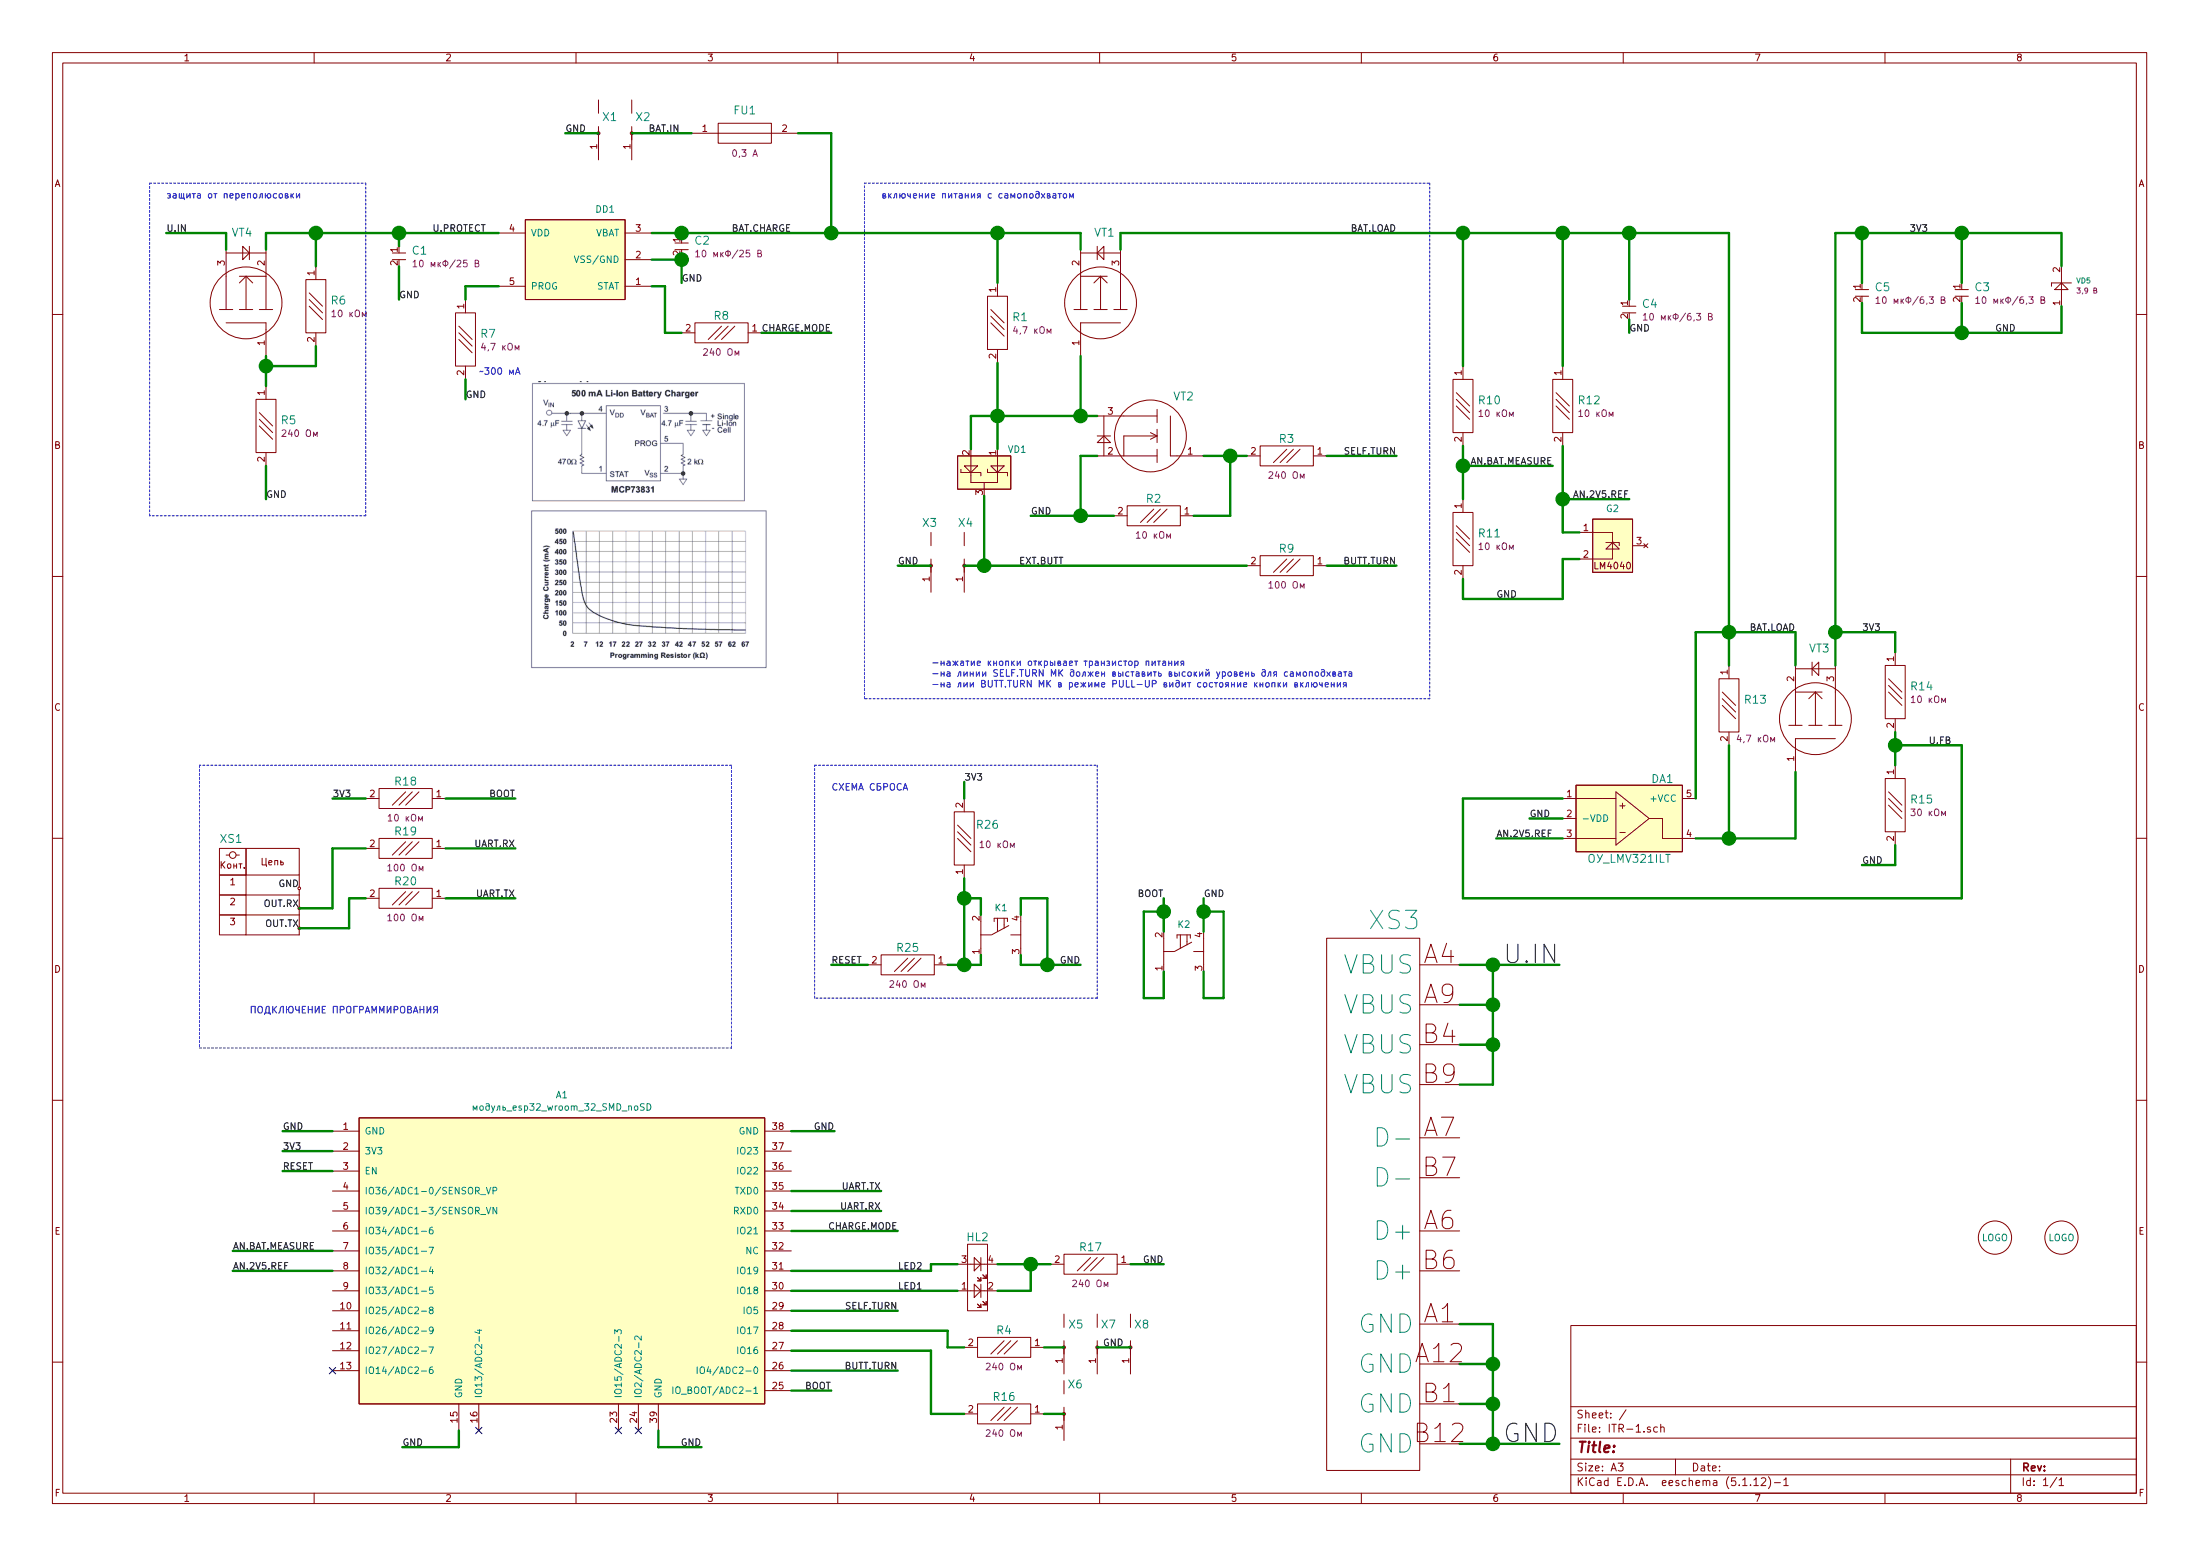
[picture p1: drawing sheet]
EESchema Schematic File Version 4
EELAYER 30 0
EELAYER END
$Descr A3 16535 11693
encoding utf-8
Sheet 1 1
Title ""
Date ""
Rev ""
Comp ""
Comment1 ""
Comment2 ""
Comment3 ""
Comment4 ""
$EndDescr
$Comp
L modules:модуль_esp32_wroom_32_SMD_noSD A1
U 1 1
P 2700 8500
F 0 "A1" H 4225 8774 50  0000 C CNN
F 1 "модуль_esp32_wroom_32_SMD_noSD" H 4225 8681 50  0000 C CNN
F 2 "N_A:ESP32_WROOM32_pnp_noSD" H 2700 8500 50  0001 C CNN
F 3 "" H 2700 8500 50  0001 C CNN
	1    2700 8500
	1    0    0    -1  
$EndComp
$Comp
L elements_2020:Микросхема_заряда_MCP73831T-2ACI_OT DD1
U 1 1
P 4700 2150
F 0 "DD1" H 4850 1575 50  0000 C CNN
F 1 "Микросхема_заряда_MCP73831T-2ACI_OT" H 5075 2331 50  0001 C CNN
F 2 "N_G:SOT-23-5_pnp" H 5100 1400 50  0001 C CNN
F 3 "https://static.chipdip.ru/lib/149/DOC001149283.pdf" H 4700 2150 50  0001 C CNN
	1    4700 2150
	-1   0    0    1   
$EndComp
$Comp
L elements:Транзистор_полевой_P-канал(IRLML2246TRPBF) VT1
U 1 1
P 8125 2425
F 0 "VT1" V 8800 2525 60  0000 L CNN
F 1 "Транзистор_полевой_P-канал(IRLML2246TRPBF)" V 8225 2879 60  0001 L CNN
F 2 "N_VD_HL:Транзистор_IRLML6344TR_SOT-23" H 8325 3075 60  0001 C CNN
F 3 "" H 8125 2425 60  0001 C CNN
	1    8125 2425
	0    1    -1   0   
$EndComp
$Comp
L elements:Резистор_0,065Вт R1
U 1 1
P 7500 2425
F 0 "R1" V 7454 2534 60  0000 L CNN
F 1 "Резистор_0,065Вт" H 7500 2275 60  0001 C CNN
F 2 "N_RLC:Резистор_SMD_0603_0,065_Вт" H 7500 2425 60  0001 C CNN
F 3 "" H 7500 2425 60  0001 C CNN
F 4 "R101" H 7500 2425 50  0001 C CNN "УГО"
F 5 "4,7 кОм" V 7555 2534 50  0000 L CNN "INFO"
	1    7500 2425
	0    1    1    0   
$EndComp
$Comp
L elements:Транзистор_полевой_N-IRLML6344TR VT2
U 1 1
P 8800 3425
F 0 "VT2" H 8700 3875 60  0000 C CNN
F 1 "Транзистор_полевой_N-IRLML6344TR" H 8450 3250 60  0001 C CNN
F 2 "N_VD_HL:Транзистор_IRLML6344TR_SOT-23" H 8800 3425 60  0001 C CNN
F 3 "" H 8800 3425 60  0001 C CNN
	1    8800 3425
	-1   0    0    -1  
$EndComp
$Comp
L elements:Резистор_0,065Вт R2
U 1 1
P 8675 3875
F 0 "R2" H 8675 3750 60  0000 C CNN
F 1 "Резистор_0,065Вт" H 8675 3725 60  0001 C CNN
F 2 "N_RLC:Резистор_SMD_0603_0,065_Вт" H 8675 3875 60  0001 C CNN
F 3 "" H 8675 3875 60  0001 C CNN
F 4 "R101" H 8675 3875 50  0001 C CNN "УГО"
F 5 "10 кОм" H 8675 4025 50  0000 C CNN "INFO"
	1    8675 3875
	-1   0    0    1   
$EndComp
Wire Wire Line
	8125 3425 8125 3875
Wire Wire Line
	8975 3875 9250 3875
Wire Wire Line
	9250 3875 9250 3425
Wire Wire Line
	9250 3425 9050 3425
Wire Wire Line
	8125 1875 8125 1750
Wire Wire Line
	7500 1750 7500 2125
Wire Wire Line
	8125 3125 8250 3125
Wire Wire Line
	8250 3425 8125 3425
Wire Wire Line
	8125 3875 8375 3875
$Comp
L elements:Резистор_0,065Вт R3
U 1 1
P 9675 3425
F 0 "R3" H 9675 3300 60  0000 C CNN
F 1 "Резистор_0,065Вт" H 9675 3275 60  0001 C CNN
F 2 "N_RLC:Резистор_SMD_0603_0,065_Вт" H 9675 3425 60  0001 C CNN
F 3 "" H 9675 3425 60  0001 C CNN
F 4 "R101" H 9675 3425 50  0001 C CNN "УГО"
F 5 "240 Ом" H 9675 3575 50  0000 C CNN "INFO"
	1    9675 3425
	-1   0    0    1   
$EndComp
Wire Wire Line
	9375 3425 9250 3425
Connection ~ 9250 3425
Text Label 10500 1750 2    50   ~ 0
BAT.LOAD
Wire Wire Line
	8425 1750 8425 1875
Text Label 3250 1750 0    50   ~ 0
U.PROTECT
$Comp
L elements:Конденсатор_керамический C2
U 1 1
P 5125 1825
F 0 "C2" V 5104 1919 60  0000 L CNN
F 1 "Конденсатор_керамический" H 5225 1725 60  0001 C CNN
F 2 "N_RLC:Конденсатор_SMD_IEC_0805" H 5125 1825 60  0001 C CNN
F 3 "" H 5125 1825 60  0001 C CNN
F 4 "10 мкФ/25 В" V 5205 1919 50  0000 L CNN "INFO"
F 5 "С111" H 5125 1825 50  0001 C CNN "УГО"
	1    5125 1825
	0    1    1    0   
$EndComp
Wire Wire Line
	4900 1750 5125 1750
Wire Wire Line
	5125 1750 5125 1775
Wire Wire Line
	5125 1925 5125 1950
Wire Wire Line
	5125 1950 4900 1950
Wire Wire Line
	5125 1950 5125 2125
Connection ~ 5125 1950
Text Label 5125 2125 0    50   ~ 0
GND
$Comp
L elements:Конденсатор_керамический C1
U 1 1
P 3000 1900
F 0 "C1" V 2979 1994 60  0000 L CNN
F 1 "Конденсатор_керамический" H 3100 1800 60  0001 C CNN
F 2 "N_RLC:Конденсатор_SMD_IEC_0805" H 3000 1900 60  0001 C CNN
F 3 "" H 3000 1900 60  0001 C CNN
F 4 "10 мкФ/25 В" V 3080 1994 50  0000 L CNN "INFO"
F 5 "С111" H 3000 1900 50  0001 C CNN "УГО"
	1    3000 1900
	0    1    1    0   
$EndComp
Wire Wire Line
	3000 1750 3000 1850
Wire Wire Line
	3000 2000 3000 2250
Text Label 3000 2250 0    50   ~ 0
GND
$Comp
L elements:Резистор_0,065Вт R7
U 1 1
P 3500 2550
F 0 "R7" V 3454 2659 60  0000 L CNN
F 1 "Резистор_0,065Вт" H 3500 2400 60  0001 C CNN
F 2 "N_RLC:Резистор_SMD_0603_0,065_Вт" H 3500 2550 60  0001 C CNN
F 3 "" H 3500 2550 60  0001 C CNN
F 4 "R101" H 3500 2550 50  0001 C CNN "УГО"
F 5 "4,7 кОм" V 3555 2659 50  0000 L CNN "INFO"
	1    3500 2550
	0    1    1    0   
$EndComp
Wire Wire Line
	3000 1750 3750 1750
Wire Wire Line
	3750 2150 3500 2150
Wire Wire Line
	3500 2150 3500 2250
Text Label 3500 3000 0    50   ~ 0
GND
Wire Wire Line
	3500 2850 3500 3000
Wire Wire Line
	4900 2150 5000 2150
Text Label 6250 2500 2    50   ~ 0
CHARGE.MODE
$Comp
L elements:Резистор_0,065Вт R8
U 1 1
P 5425 2500
F 0 "R8" H 5425 2375 60  0000 C CNN
F 1 "Резистор_0,065Вт" H 5425 2350 60  0001 C CNN
F 2 "N_RLC:Резистор_SMD_0603_0,065_Вт" H 5425 2500 60  0001 C CNN
F 3 "" H 5425 2500 60  0001 C CNN
F 4 "R101" H 5425 2500 50  0001 C CNN "УГО"
F 5 "240 Ом" H 5425 2650 50  0000 C CNN "INFO"
	1    5425 2500
	-1   0    0    1   
$EndComp
Wire Wire Line
	6250 2500 5725 2500
Wire Wire Line
	5000 2150 5000 2500
Wire Wire Line
	5000 2500 5125 2500
Text Label 10500 3425 2    50   ~ 0
SELF.TURN
Wire Wire Line
	10500 3425 9975 3425
$Comp
L elements_2020:ИОП_LM4040BIM3-2.5_NOPB G2
U 1 1
P 11875 4000
F 0 "G2" H 12125 4180 50  0000 C CNN
F 1 "ИОП_LM4040BIM3-2.5_NOPB" H 12325 3575 50  0001 C CNN
F 2 "N_VD_HL:Транзистор_IRLML6344TR_SOT-23" H 12025 4500 50  0001 C CNN
F 3 "" H 11925 4000 50  0001 C CNN
F 4 "-" H 11900 4300 50  0001 C CNN "TY"
F 5 "-" H 11900 4225 50  0001 C CNN "INFO"
F 6 "https://www.chipdip.ru/product/lm4040bim3-2.5-nopb" H 12250 4400 50  0001 C CNN "LINK"
	1    11875 4000
	1    0    0    -1  
$EndComp
$Comp
L elements:Транзистор_полевой_P-канал(IRLML2246TRPBF) VT4
U 1 1
P 2000 2425
F 0 "VT4" V 2675 2525 60  0000 L CNN
F 1 "Транзистор_полевой_P-канал(IRLML2246TRPBF)" V 2100 2879 60  0001 L CNN
F 2 "N_VD_HL:Транзистор_IRLML6344TR_SOT-23" H 2200 3075 60  0001 C CNN
F 3 "" H 2000 2425 60  0001 C CNN
	1    2000 2425
	0    -1   -1   0   
$EndComp
Wire Wire Line
	2000 1750 2000 1875
Wire Wire Line
	1700 1875 1700 1750
Wire Wire Line
	1700 1750 1250 1750
Text Label 1250 1750 0    50   ~ 0
U.IN
$Comp
L elements:Резистор_0,065Вт R6
U 1 1
P 2375 2300
F 0 "R6" V 2329 2409 60  0000 L CNN
F 1 "Резистор_0,065Вт" H 2375 2150 60  0001 C CNN
F 2 "N_RLC:Резистор_SMD_0603_0,065_Вт" H 2375 2300 60  0001 C CNN
F 3 "" H 2375 2300 60  0001 C CNN
F 4 "R101" H 2375 2300 50  0001 C CNN "УГО"
F 5 "10 кОм" V 2430 2409 50  0000 L CNN "INFO"
	1    2375 2300
	0    1    1    0   
$EndComp
Wire Wire Line
	2000 2675 2000 2750
Text Label 2000 3750 0    50   ~ 0
GND
Wire Wire Line
	2000 3500 2000 3750
Wire Wire Line
	2000 1750 2375 1750
Connection ~ 3000 1750
Wire Wire Line
	2375 1750 2375 2000
Connection ~ 2375 1750
Wire Wire Line
	2375 1750 3000 1750
Wire Wire Line
	2375 2750 2000 2750
Connection ~ 2000 2750
Wire Wire Line
	2000 2750 2000 2900
Wire Wire Line
	2375 2600 2375 2750
$Comp
L elements:Резистор_0,065Вт R5
U 1 1
P 2000 3200
F 0 "R5" V 1954 3309 60  0000 L CNN
F 1 "Резистор_0,065Вт" H 2000 3050 60  0001 C CNN
F 2 "N_RLC:Резистор_SMD_0603_0,065_Вт" H 2000 3200 60  0001 C CNN
F 3 "" H 2000 3200 60  0001 C CNN
F 4 "R101" H 2000 3200 50  0001 C CNN "УГО"
F 5 "240 Ом" V 2055 3309 50  0000 L CNN "INFO"
	1    2000 3200
	0    1    1    0   
$EndComp
Text Notes 3600 2825 0    50   ~ 0
~~300 мА
Wire Wire Line
	7000 4250 6750 4250
Wire Wire Line
	8125 3875 7750 3875
Connection ~ 8125 3875
Text Label 7750 3875 0    50   ~ 0
GND
Text Label 6750 4250 0    50   ~ 0
GND
Connection ~ 8125 3125
Wire Wire Line
	7500 2725 7500 3125
Wire Wire Line
	8125 2675 8125 3125
Wire Wire Line
	7500 1750 8125 1750
Wire Wire Line
	7500 3125 8125 3125
$Comp
L elements_2020:Диоды_шоттки_BAR43CFILM VD1
U 1 1
P 7500 3375
F 0 "VD1" V 7500 3450 50  0000 L CNN
F 1 "Диоды_шоттки_BAR43CFILM" V 7721 3509 50  0001 L CNN
F 2 "N_VD_HL:Транзистор_IRLML6344TR_SOT-23" H 7650 3600 50  0001 C CNN
F 3 "" H 7400 3375 50  0001 C CNN
	1    7500 3375
	0    1    1    0   
$EndComp
Wire Wire Line
	7500 3125 7500 3375
Connection ~ 7500 3125
Wire Wire Line
	7500 3125 7300 3125
Wire Wire Line
	7300 3125 7300 3375
Wire Wire Line
	7400 3725 7400 4250
Wire Wire Line
	7400 4250 7250 4250
Text Label 10500 4250 2    50   ~ 0
BUTT.TURN
Wire Wire Line
	10500 4250 9975 4250
Connection ~ 7400 4250
Text Notes 7000 5175 0    50   ~ 0
-нажатие кнопки открывает транзистор питания\n-на линии SELF.TURN МК должен выставить высокий уровень для самоподхвата\n-на лии BUTT.TURN МК в режиме PULL-UP видит состояние кнопки включения
Text Notes 1250 1500 0    50   ~ 0
защита от переполюсовки
Wire Notes Line
	1125 1375 2750 1375
Wire Notes Line
	2750 1375 2750 3875
Wire Notes Line
	2750 3875 1125 3875
Wire Notes Line
	1125 3875 1125 1375
Wire Notes Line
	6500 1375 10750 1375
Wire Notes Line
	10750 1375 10750 5250
Wire Notes Line
	10750 5250 6500 5250
Wire Notes Line
	6500 5250 6500 1375
Text Notes 6625 1500 0    50   ~ 0
включение питания с самоподхватом
$Comp
L elements:Конденсатор_керамический C4
U 1 1
P 12250 2300
F 0 "C4" V 12229 2394 60  0000 L CNN
F 1 "Конденсатор_керамический" H 12350 2200 60  0001 C CNN
F 2 "N_RLC:Конденсатор_SMD_0603_pnp" H 12250 2300 60  0001 C CNN
F 3 "" H 12250 2300 60  0001 C CNN
F 4 "10 мкФ/6,3 В" V 12330 2394 50  0000 L CNN "INFO"
F 5 "С111" H 12250 2300 50  0001 C CNN "УГО"
	1    12250 2300
	0    1    1    0   
$EndComp
$Comp
L elements:Конденсатор_керамический C5
U 1 1
P 14000 2175
F 0 "C5" V 13979 2269 60  0000 L CNN
F 1 "Конденсатор_керамический" H 14100 2075 60  0001 C CNN
F 2 "N_RLC:Конденсатор_SMD_0603_pnp" H 14000 2175 60  0001 C CNN
F 3 "" H 14000 2175 60  0001 C CNN
F 4 "10 мкФ/6,3 В" V 14080 2269 50  0000 L CNN "INFO"
F 5 "С111" H 14000 2175 50  0001 C CNN "УГО"
	1    14000 2175
	0    1    1    0   
$EndComp
Wire Wire Line
	12250 1750 12250 2250
Wire Wire Line
	12250 2400 12250 2500
Wire Wire Line
	14000 2500 14000 2275
Text Label 12250 2500 0    50   ~ 0
GND
Text Label 14500 1750 2    50   ~ 0
3V3
$Comp
L elements:Резистор_0,065Вт R11
U 1 1
P 11000 4050
F 0 "R11" V 10954 4159 60  0000 L CNN
F 1 "Резистор_0,065Вт" H 11000 3900 60  0001 C CNN
F 2 "N_RLC:Резистор_SMD_0603_0,065_Вт" H 11000 4050 60  0001 C CNN
F 3 "" H 11000 4050 60  0001 C CNN
F 4 "R101" H 11000 4050 50  0001 C CNN "УГО"
F 5 "10 кОм" V 11055 4159 50  0000 L CNN "INFO"
	1    11000 4050
	0    1    1    0   
$EndComp
$Comp
L elements:Резистор_0,065Вт R10
U 1 1
P 11000 3050
F 0 "R10" V 10954 3159 60  0000 L CNN
F 1 "Резистор_0,065Вт" H 11000 2900 60  0001 C CNN
F 2 "N_RLC:Резистор_SMD_0603_0,065_Вт" H 11000 3050 60  0001 C CNN
F 3 "" H 11000 3050 60  0001 C CNN
F 4 "R101" H 11000 3050 50  0001 C CNN "УГО"
F 5 "10 кОм" V 11055 3159 50  0000 L CNN "INFO"
	1    11000 3050
	0    1    1    0   
$EndComp
$Comp
L elements:Резистор_0,065Вт R12
U 1 1
P 11750 3050
F 0 "R12" V 11704 3159 60  0000 L CNN
F 1 "Резистор_0,065Вт" H 11750 2900 60  0001 C CNN
F 2 "N_RLC:Резистор_SMD_0603_0,065_Вт" H 11750 3050 60  0001 C CNN
F 3 "" H 11750 3050 60  0001 C CNN
F 4 "R101" H 11750 3050 50  0001 C CNN "УГО"
F 5 "10 кОм" V 11805 3159 50  0000 L CNN "INFO"
	1    11750 3050
	0    1    1    0   
$EndComp
Wire Wire Line
	11000 2750 11000 1750
Wire Wire Line
	11750 2750 11750 1750
Wire Wire Line
	11000 3350 11000 3500
Wire Wire Line
	11000 4350 11000 4500
Wire Wire Line
	11000 4500 11750 4500
Wire Wire Line
	11750 3350 11750 3750
Wire Wire Line
	11750 4000 11875 4000
Wire Wire Line
	11875 4200 11750 4200
Wire Wire Line
	11750 4200 11750 4500
Wire Wire Line
	11750 3750 12250 3750
Connection ~ 11750 3750
Wire Wire Line
	11750 3750 11750 4000
Connection ~ 11000 3500
Wire Wire Line
	11000 3500 11000 3750
Text Label 11675 3500 2    50   ~ 0
AN.BAT.MEASURE
Text Label 12250 3750 2    50   ~ 0
AN.2V5.REF
Text Label 11250 4500 0    50   ~ 0
GND
Wire Wire Line
	5125 1750 6250 1750
Connection ~ 5125 1750
Connection ~ 7500 1750
Connection ~ 6250 1750
Wire Wire Line
	6250 1750 7500 1750
Wire Wire Line
	8425 1750 11000 1750
Text Label 2125 8650 0    50   ~ 0
3V3
Wire Wire Line
	2500 8650 2125 8650
Wire Wire Line
	2500 8500 2125 8500
Text Label 2125 8500 0    50   ~ 0
GND
Text Label 3025 10875 0    50   ~ 0
GND
Wire Wire Line
	3450 10750 3450 10875
Wire Wire Line
	3025 10875 3450 10875
Wire Wire Line
	4950 10750 4950 10875
Wire Wire Line
	4950 10875 5275 10875
Text Label 5275 10875 2    50   ~ 0
GND
Wire Wire Line
	5950 8500 6275 8500
Text Label 6275 8500 2    50   ~ 0
GND
Text Label 6750 9250 2    50   ~ 0
CHARGE.MODE
Text Label 6750 10300 2    50   ~ 0
BUTT.TURN
Text Label 2125 8800 0    50   ~ 0
RESET
Wire Wire Line
	2500 8800 2125 8800
Text Label 6625 8950 2    50   ~ 0
UART.TX
Text Label 6625 9100 2    50   ~ 0
UART.RX
Wire Wire Line
	5950 9100 6625 9100
Wire Wire Line
	6625 8950 5950 8950
Wire Wire Line
	6750 9250 5950 9250
Text Label 6250 10450 2    50   ~ 0
BOOT
Wire Wire Line
	5950 10450 6250 10450
NoConn ~ 3600 10750
Text Label 6750 9700 0    50   ~ 0
LED1
Text Label 11725 10850 2    138  ~ 0
GND
Text Label 11725 7250 2    138  ~ 0
U.IN
Text Label 8000 4250 2    50   ~ 0
EXT.BUTT
Text Label 2250 6975 2    50   ~ 0
OUT.TX
Text Label 2250 6825 2    50   ~ 0
OUT.RX
Text Label 4875 1000 0    50   ~ 0
BAT.IN
Wire Wire Line
	6000 1000 6250 1000
Text Label 4250 1000 0    50   ~ 0
GND
$Comp
L elements_2020:Стабилитрон_1N5352BRLG_вертикальный VD5
U 1 1
P 15500 2300
F 0 "VD5" V 15688 2191 39  0000 R CNN
F 1 "Стабилитрон_BZV55-C3V9" H 15675 2075 39  0001 C CNN
F 2 "N_VD_HL:SOD-80" H 15650 1975 39  0001 C CNN
F 3 "" H 15400 2300 39  0001 C CNN
F 4 "3,9 В" V 15612 2191 39  0000 R CNN "INFO"
F 5 "https://www.chipdip.ru/product/bzv55-c3v9.115" H 15650 1875 50  0001 C CNN "LINK"
	1    15500 2300
	0    -1   -1   0   
$EndComp
$Comp
L elements:Резистор_0,065Вт R19
U 1 1
P 3050 6375
F 0 "R19" H 3050 6250 60  0000 C CNN
F 1 "Резистор_0,065Вт" H 3050 6225 60  0001 C CNN
F 2 "N_RLC:Резистор_SMD_0603_0,065_Вт" H 3050 6375 60  0001 C CNN
F 3 "" H 3050 6375 60  0001 C CNN
F 4 "R101" H 3050 6375 50  0001 C CNN "УГО"
F 5 "100 Ом" H 3050 6525 50  0000 C CNN "INFO"
	1    3050 6375
	-1   0    0    1   
$EndComp
Wire Wire Line
	15500 1750 15500 2000
Wire Wire Line
	14000 1750 14750 1750
Wire Wire Line
	14000 2500 14750 2500
Wire Wire Line
	15500 2500 15500 2300
$Comp
L elements:Резистор_0,065Вт R20
U 1 1
P 3050 6750
F 0 "R20" H 3050 6625 60  0000 C CNN
F 1 "Резистор_0,065Вт" H 3050 6600 60  0001 C CNN
F 2 "N_RLC:Резистор_SMD_0603_0,065_Вт" H 3050 6750 60  0001 C CNN
F 3 "" H 3050 6750 60  0001 C CNN
F 4 "R101" H 3050 6750 50  0001 C CNN "УГО"
F 5 "100 Ом" H 3050 6900 50  0000 C CNN "INFO"
	1    3050 6750
	-1   0    0    1   
$EndComp
Wire Wire Line
	2500 6375 2750 6375
Text Label 3875 6375 2    50   ~ 0
UART.RX
Text Label 3875 6750 2    50   ~ 0
UART.TX
Wire Wire Line
	3350 6375 3875 6375
Text Notes 1875 7625 0    50   ~ 0
ПОДКЛЮЧЕНИЕ ПРОГРАММИРОВАНИЯ
Text Label 3875 6000 2    50   ~ 0
BOOT
Wire Wire Line
	2250 6975 2625 6975
Wire Wire Line
	2625 6975 2625 6750
Wire Wire Line
	2625 6750 2750 6750
Wire Wire Line
	2250 6825 2500 6825
Wire Wire Line
	2500 6825 2500 6375
$Comp
L elements:Резистор_0,065Вт R18
U 1 1
P 3050 6000
F 0 "R18" H 3050 5875 60  0000 C CNN
F 1 "Резистор_0,065Вт" H 3050 5850 60  0001 C CNN
F 2 "N_RLC:Резистор_SMD_0603_0,065_Вт" H 3050 6000 60  0001 C CNN
F 3 "" H 3050 6000 60  0001 C CNN
F 4 "R101" H 3050 6000 50  0001 C CNN "УГО"
F 5 "10 кОм" H 3050 6150 50  0000 C CNN "INFO"
	1    3050 6000
	-1   0    0    1   
$EndComp
Text Label 2500 6000 0    50   ~ 0
3V3
Wire Wire Line
	2500 6000 2750 6000
Text Label 8125 7250 2    50   ~ 0
GND
Wire Wire Line
	7675 7175 7675 7250
Wire Wire Line
	7675 7250 7875 7250
Wire Wire Line
	7675 6875 7675 6750
Wire Wire Line
	7675 6750 7875 6750
Wire Wire Line
	7875 6750 7875 7250
Connection ~ 7875 7250
Wire Wire Line
	7875 7250 8125 7250
Wire Wire Line
	7375 7175 7375 7250
Wire Wire Line
	7375 7250 7250 7250
Wire Wire Line
	7375 6875 7375 6750
Wire Wire Line
	7375 6750 7250 6750
Wire Wire Line
	7250 6750 7250 7250
$Comp
L elements:Резистор_0,065Вт R25
U 1 1
P 6825 7250
F 0 "R25" H 6825 7125 60  0000 C CNN
F 1 "Резистор_0,065Вт" H 6825 7100 60  0001 C CNN
F 2 "N_RLC:Резистор_SMD_0603_0,065_Вт" H 6825 7250 60  0001 C CNN
F 3 "" H 6825 7250 60  0001 C CNN
F 4 "R101" H 6825 7250 50  0001 C CNN "УГО"
F 5 "240 Ом" H 6825 7400 50  0000 C CNN "INFO"
	1    6825 7250
	-1   0    0    1   
$EndComp
Wire Wire Line
	7125 7250 7250 7250
Connection ~ 7250 7250
Wire Wire Line
	6525 7250 6250 7250
Text Label 6250 7250 0    50   ~ 0
RESET
$Comp
L elements:Резистор_0,065Вт R26
U 1 1
P 7250 6300
F 0 "R26" V 7350 6125 60  0000 C CNN
F 1 "Резистор_0,065Вт" H 7250 6150 60  0001 C CNN
F 2 "N_RLC:Резистор_SMD_0603_0,065_Вт" H 7250 6300 60  0001 C CNN
F 3 "" H 7250 6300 60  0001 C CNN
F 4 "R101" H 7250 6300 50  0001 C CNN "УГО"
F 5 "10 кОм" V 7200 6050 50  0000 C CNN "INFO"
	1    7250 6300
	0    -1   -1   0   
$EndComp
Wire Wire Line
	7250 6600 7250 6750
Connection ~ 7250 6750
Wire Wire Line
	7250 6000 7250 5875
Text Label 7250 5875 0    50   ~ 0
3V3
Wire Notes Line
	5500 7875 5500 5750
Wire Notes Line
	5500 5750 1500 5750
Wire Notes Line
	1500 5750 1500 7875
Wire Notes Line
	1500 7875 5500 7875
Text Notes 6250 5950 0    50   ~ 0
СХЕМА СБРОСА
Wire Notes Line
	8250 7500 6125 7500
Wire Notes Line
	6125 7500 6125 5750
Wire Notes Line
	6125 5750 8250 5750
Wire Notes Line
	8250 5750 8250 7500
$Comp
L elements:Клеммник_х3 XS1
U 1 1
P 2250 6675
F 0 "XS1" H 1650 7050 60  0000 L CNN
F 1 "Клеммник_х3" H 1950 6275 60  0001 C CNN
F 2 "N_X:jack_ST-033" H 1675 6950 60  0001 C CNN
F 3 "" H 1675 6950 60  0001 C CNN
F 4 "https://www.chipdip.ru/product/st-033" H 2250 6675 50  0001 C CNN "LINK"
	1    2250 6675
	1    0    0    -1  
$EndComp
$Comp
L elements:Предохранитель FU1
U 1 1
P 5600 1000
F 0 "FU1" H 5600 1175 60  0000 C CNN
F 1 "Предохранитель_MF-MSMF030" V 5600 1164 60  0001 C CNN
F 2 "N_RLC:Предохранитель_SMD_1812" H 5600 1000 60  0001 C CNN
F 3 "" H 5600 1000 60  0001 C CNN
F 4 "https://www.chipdip.ru/product/mf-msmf030" H 5600 1000 50  0001 C CNN "LINK"
F 5 "0,3 А" H 5600 850 50  0000 C CNN "INFO"
	1    5600 1000
	1    0    0    -1  
$EndComp
Wire Wire Line
	5200 1000 4750 1000
$Comp
L elements:отверстие_под_пайку X2
U 1 1
P 4750 1000
F 0 "X2" H 4775 1125 60  0000 L CNN
F 1 "отверстие_под_пайку" H 4800 970 60  0001 L CNN
F 2 "N_X:ОтверстиеD1.2" H 4750 1000 60  0001 C CNN
F 3 "" H 4750 1000 60  0001 C CNN
	1    4750 1000
	1    0    0    -1  
$EndComp
Wire Wire Line
	6250 1000 6250 1750
$Comp
L elements:отверстие_под_пайку X1
U 1 1
P 4500 1000
F 0 "X1" H 4525 1125 60  0000 L CNN
F 1 "отверстие_под_пайку" H 4550 970 60  0001 L CNN
F 2 "N_X:ОтверстиеD1.2" H 4500 1000 60  0001 C CNN
F 3 "" H 4500 1000 60  0001 C CNN
	1    4500 1000
	1    0    0    -1  
$EndComp
Wire Wire Line
	4250 1000 4500 1000
Text Label 5500 1750 0    50   ~ 0
BAT.CHARGE
Wire Wire Line
	3350 6750 3875 6750
$Comp
L elements:Резистор_0,065Вт R17
U 1 1
P 8200 9500
F 0 "R17" H 8200 9375 60  0000 C CNN
F 1 "Резистор_0,065Вт" H 8200 9350 60  0001 C CNN
F 2 "N_RLC:Резистор_SMD_0603_0,065_Вт" H 8200 9500 60  0001 C CNN
F 3 "" H 8200 9500 60  0001 C CNN
F 4 "R101" H 8200 9500 50  0001 C CNN "УГО"
F 5 "240 Ом" H 8200 9650 50  0000 C CNN "INFO"
	1    8200 9500
	-1   0    0    1   
$EndComp
$Comp
L elements:Резистор_0,065Вт R9
U 1 1
P 9675 4250
F 0 "R9" H 9675 4125 60  0000 C CNN
F 1 "Резистор_0,065Вт" H 9675 4100 60  0001 C CNN
F 2 "N_RLC:Резистор_SMD_0603_0,065_Вт" H 9675 4250 60  0001 C CNN
F 3 "" H 9675 4250 60  0001 C CNN
F 4 "R101" H 9675 4250 50  0001 C CNN "УГО"
F 5 "100 Ом" H 9675 4400 50  0000 C CNN "INFO"
	1    9675 4250
	-1   0    0    1   
$EndComp
$Comp
L elements:Конденсатор_керамический C3
U 1 1
P 14750 2175
F 0 "C3" V 14729 2269 60  0000 L CNN
F 1 "Конденсатор_керамический" H 14850 2075 60  0001 C CNN
F 2 "N_RLC:Конденсатор_SMD_0603_pnp" H 14750 2175 60  0001 C CNN
F 3 "" H 14750 2175 60  0001 C CNN
F 4 "10 мкФ/6,3 В" V 14830 2269 50  0000 L CNN "INFO"
F 5 "С111" H 14750 2175 50  0001 C CNN "УГО"
	1    14750 2175
	0    1    1    0   
$EndComp
Wire Wire Line
	14750 1750 14750 2125
Wire Wire Line
	14750 2275 14750 2500
Wire Wire Line
	14750 1750 15500 1750
Connection ~ 14750 1750
Wire Wire Line
	15500 2500 14750 2500
Connection ~ 14750 2500
$Comp
L elements_2020:Кнопка_KLS7-TS5401-1.35-250-T K1
U 1 1
P 7675 7025
F 0 "K1" V 7875 7225 50  0000 R CNN
F 1 "Кнопка_KLS7-TS5401-1.35-250-T" V 7629 6975 50  0001 R CNN
F 2 "N_X:Кнопка_KLS7-TS5401" H 7675 7050 50  0001 C CNN
F 3 "" H 7675 7050 50  0001 C CNN
	1    7675 7025
	0    -1   -1   0   
$EndComp
Wire Wire Line
	11000 3500 11675 3500
Text Label 1750 9400 0    50   ~ 0
AN.BAT.MEASURE
Text Label 1750 9550 0    50   ~ 0
AN.2V5.REF
NoConn ~ 4650 10750
NoConn ~ 2500 10300
Wire Wire Line
	1750 9400 2500 9400
Wire Wire Line
	5950 10300 6750 10300
Text Label 8750 9500 2    50   ~ 0
GND
Wire Wire Line
	5950 9850 6750 9850
Text Label 6750 9850 2    50   ~ 0
SELF.TURN
$Comp
L elements:LOGO D1
U 1 1
P 15000 9300
F 0 "D1" H 14925 9500 50  0001 C CNN
F 1 "LOGO" H 14900 9300 50  0000 L CNN
F 2 "N_ICO:ni_10x10" H 15000 9300 50  0001 C CNN
F 3 "" H 15000 9300 50  0001 C CNN
	1    15000 9300
	1    0    0    -1  
$EndComp
$Comp
L elements:LOGO D2
U 1 1
P 15500 9300
F 0 "D2" H 15425 9500 50  0001 C CNN
F 1 "LOGO" H 15400 9300 50  0000 L CNN
F 2 "N_ICO:VLAD_10x10" H 15500 9300 50  0001 C CNN
F 3 "" H 15500 9300 50  0001 C CNN
	1    15500 9300
	1    0    0    -1  
$EndComp
Wire Wire Line
	2500 9550 1750 9550
NoConn ~ 4800 10750
$Comp
L elements_2020:Кнопка_KLS7-TS5401-1.35-250-T K2
U 1 1
P 9050 7150
F 0 "K2" V 9250 7350 50  0000 R CNN
F 1 "Кнопка_KLS7-TS5401-1.35-250-T" V 9004 7100 50  0001 R CNN
F 2 "N_X:Кнопка_KLS7-TS5401" H 9050 7175 50  0001 C CNN
F 3 "" H 9050 7175 50  0001 C CNN
	1    9050 7150
	0    -1   -1   0   
$EndComp
Text Label 8750 6750 2    50   ~ 0
BOOT
Text Label 9050 6750 0    50   ~ 0
GND
Wire Wire Line
	9050 6750 9050 6850
Wire Wire Line
	8750 6750 8750 6850
Wire Wire Line
	9050 6850 9200 6850
Wire Wire Line
	9200 6850 9200 7500
Wire Wire Line
	9200 7500 9050 7500
Wire Wire Line
	9050 7500 9050 7300
Connection ~ 9050 6850
Wire Wire Line
	9050 6850 9050 7000
Wire Wire Line
	8750 7300 8750 7500
Wire Wire Line
	8750 7500 8600 7500
Wire Wire Line
	8600 7500 8600 6850
Wire Wire Line
	8600 6850 8750 6850
Connection ~ 8750 6850
Wire Wire Line
	8750 6850 8750 7000
$Comp
L elements:Транзистор_полевой_P-канал(IRLML2246TRPBF) VT3
U 1 1
P 13500 5550
F 0 "VT3" V 14175 5650 60  0000 L CNN
F 1 "Транзистор_полевой_P-канал(IRLML2246TRPBF)" V 13600 6004 60  0001 L CNN
F 2 "N_VD_HL:Транзистор_IRLML6344TR_SOT-23" H 13700 6200 60  0001 C CNN
F 3 "" H 13500 5550 60  0001 C CNN
	1    13500 5550
	0    1    -1   0   
$EndComp
$Comp
L elements_2020:ОУ_LMV321ILT DA1
U 1 1
P 11750 6000
F 0 "DA1" H 12500 6150 60  0000 C CNN
F 1 "ОУ_LMV321ILT" H 12250 5550 60  0000 C CNN
F 2 "N_G:SOT-23-5_pnp" H 6850 8900 60  0001 C CNN
F 3 "https://static.chipdip.ru/lib/458/DOC001458868.pdf" H 6850 8900 60  0001 C CNN
	1    11750 6000
	1    0    0    -1  
$EndComp
$Comp
L elements:Резистор_0,065Вт R13
U 1 1
P 13000 5300
F 0 "R13" V 12954 5409 60  0000 L CNN
F 1 "Резистор_0,065Вт" H 13000 5150 60  0001 C CNN
F 2 "N_RLC:Резистор_SMD_0603_0,065_Вт" H 13000 5300 60  0001 C CNN
F 3 "" H 13000 5300 60  0001 C CNN
F 4 "R101" H 13000 5300 50  0001 C CNN "УГО"
F 5 "4,7 кОм" V 13250 5350 50  0000 L CNN "INFO"
	1    13000 5300
	0    1    1    0   
$EndComp
Wire Wire Line
	13000 5000 13000 4750
Wire Wire Line
	13500 4750 13500 5000
Wire Wire Line
	12750 6300 13000 6300
Wire Wire Line
	13000 6300 13000 5600
Wire Wire Line
	13500 6300 13500 5800
Wire Wire Line
	13800 5000 13800 4750
Text Label 11500 6150 0    50   ~ 0
GND
Wire Wire Line
	11500 6150 11750 6150
Wire Wire Line
	14000 1750 14000 2125
Text Label 15000 2500 0    50   ~ 0
GND
Connection ~ 11000 1750
Connection ~ 11750 1750
Connection ~ 12250 1750
Wire Wire Line
	12250 1750 13000 1750
Wire Wire Line
	11000 1750 11750 1750
Wire Wire Line
	11750 1750 12250 1750
Wire Wire Line
	12750 6000 12750 4750
Wire Wire Line
	13000 4750 12750 4750
Connection ~ 13000 4750
$Comp
L elements:Резистор_0,065Вт R15
U 1 1
P 14250 6050
F 0 "R15" V 14204 6159 60  0000 L CNN
F 1 "Резистор_0,065Вт" H 14250 5900 60  0001 C CNN
F 2 "N_RLC:Резистор_SMD_0603_0,065_Вт" H 14250 6050 60  0001 C CNN
F 3 "" H 14250 6050 60  0001 C CNN
F 4 "R101" H 14250 6050 50  0001 C CNN "УГО"
F 5 "30 кОм" V 14305 6159 50  0000 L CNN "INFO"
	1    14250 6050
	0    1    1    0   
$EndComp
$Comp
L elements:Резистор_0,065Вт R14
U 1 1
P 14250 5200
F 0 "R14" V 14204 5309 60  0000 L CNN
F 1 "Резистор_0,065Вт" H 14250 5050 60  0001 C CNN
F 2 "N_RLC:Резистор_SMD_0603_0,065_Вт" H 14250 5200 60  0001 C CNN
F 3 "" H 14250 5200 60  0001 C CNN
F 4 "R101" H 14250 5200 50  0001 C CNN "УГО"
F 5 "10 кОм" V 14305 5309 50  0000 L CNN "INFO"
	1    14250 5200
	0    1    1    0   
$EndComp
Wire Wire Line
	14250 5500 14250 5600
Wire Wire Line
	14250 4750 14250 4900
Wire Wire Line
	13800 4750 14250 4750
Text Label 14000 6500 0    50   ~ 0
GND
Wire Wire Line
	14000 6500 14250 6500
Wire Wire Line
	14250 6500 14250 6350
Wire Wire Line
	14250 5600 14750 5600
Wire Wire Line
	14750 5600 14750 6750
Connection ~ 14250 5600
Wire Wire Line
	14250 5600 14250 5750
Wire Wire Line
	11750 6000 11000 6000
Wire Wire Line
	11000 6000 11000 6750
Text Label 11250 6300 0    50   ~ 0
AN.2V5.REF
Wire Wire Line
	11250 6300 11750 6300
Text Label 13500 4750 2    50   ~ 0
BAT.LOAD
Wire Wire Line
	11000 6750 14750 6750
Wire Wire Line
	13000 4750 13500 4750
Wire Wire Line
	13500 6300 13000 6300
Connection ~ 13000 6300
Wire Wire Line
	13800 4750 13800 1750
Wire Wire Line
	13800 1750 14000 1750
Connection ~ 13800 4750
Connection ~ 14000 1750
Text Label 14000 4750 0    50   ~ 0
3V3
Wire Wire Line
	13000 1750 13000 4750
Text Label 14500 5600 0    50   ~ 0
U.FB
$Comp
L elements_2020:Светодиод_сдвоенный_KPB-3025SURKCGKC HL2
U 1 1
P 7200 9700
F 0 "HL2" H 7350 9300 60  0000 C CNN
F 1 "Светодиод_сдвоенный_KPB-3025SURKCGKC" H 7350 9931 60  0001 C CNN
F 2 "N_VD_HL:Светодиод_SMD_m3025" H 7500 9200 60  0001 C CNN
F 3 "" H 7500 9200 60  0001 C CNN
	1    7200 9700
	1    0    0    1   
$EndComp
Text Label 6750 9550 0    50   ~ 0
LED2
Wire Wire Line
	5950 9700 7200 9700
Wire Wire Line
	5950 9550 7000 9550
Wire Wire Line
	7000 9550 7000 9500
Wire Wire Line
	7000 9500 7200 9500
Wire Wire Line
	7500 9700 7750 9700
Wire Wire Line
	7750 9500 7750 9700
Wire Wire Line
	7750 9500 7500 9500
Wire Wire Line
	7900 9500 7750 9500
Wire Wire Line
	8750 9500 8500 9500
$Comp
L elements_2020:UBS-type-C-105450-0101&упрощенная XS3
U 1 1
P 10975 7250
F 0 "XS3" H 11467 7589 138 0000 C CNN
F 1 "UBS-type-C-105450-0101&упрощенная" H 11175 7950 50  0001 C CNN
F 2 "N_X:usb-type-c" H 10975 7250 50  0001 C CNN
F 3 "" H 10975 7250 50  0001 C CNN
F 4 "https://www.chipdip.ru/product/105450-0101-molex" H 10975 7850 50  0001 C CNN "LINK"
	1    10975 7250
	-1   0    0    -1  
$EndComp
$Comp
L elements:отверстие_под_пайку X4
U 1 1
P 7250 4250
F 0 "X4" H 7200 4575 60  0000 L CNN
F 1 "отверстие_под_пайку" H 7300 4220 60  0001 L CNN
F 2 "N_X:ОтверстиеD1.2" H 7250 4250 60  0001 C CNN
F 3 "" H 7250 4250 60  0001 C CNN
	1    7250 4250
	1    0    0    -1  
$EndComp
$Comp
L elements:отверстие_под_пайку X3
U 1 1
P 7000 4250
F 0 "X3" H 6950 4575 60  0000 L CNN
F 1 "отверстие_под_пайку" H 7050 4220 60  0001 L CNN
F 2 "N_X:ОтверстиеD1.2" H 7000 4250 60  0001 C CNN
F 3 "" H 7000 4250 60  0001 C CNN
	1    7000 4250
	-1   0    0    -1  
$EndComp
Wire Wire Line
	10975 7250 11225 7250
Wire Wire Line
	11225 7250 11225 7550
Wire Wire Line
	11225 8150 10975 8150
Connection ~ 11225 7250
Wire Wire Line
	11225 7250 11725 7250
Wire Wire Line
	11225 7850 10975 7850
Connection ~ 11225 7850
Wire Wire Line
	11225 7850 11225 8150
Wire Wire Line
	11225 7550 10975 7550
Connection ~ 11225 7550
Wire Wire Line
	11225 7550 11225 7850
Wire Wire Line
	10975 10850 11225 10850
Wire Wire Line
	11225 10850 11225 10550
Wire Wire Line
	11225 9950 10975 9950
Connection ~ 11225 10850
Wire Wire Line
	11225 10850 11725 10850
Wire Wire Line
	11225 10250 10975 10250
Connection ~ 11225 10250
Wire Wire Line
	11225 10250 11225 9950
Wire Wire Line
	11225 10550 10975 10550
Connection ~ 11225 10550
Wire Wire Line
	11225 10550 11225 10250
Wire Wire Line
	7400 4250 9375 4250
Text Label 2250 6675 2    50   ~ 0
GND
Wire Wire Line
	3350 6000 3875 6000
$Comp
L elements:отверстие_под_пайку X6
U 1 1
P 8000 10625
F 0 "X6" H 8025 10850 60  0000 L CNN
F 1 "отверстие_под_пайку" H 8050 10595 60  0001 L CNN
F 2 "N_X:ОтверстиеD1.2" H 8000 10625 60  0001 C CNN
F 3 "" H 8000 10625 60  0001 C CNN
	1    8000 10625
	1    0    0    -1  
$EndComp
$Comp
L elements:отверстие_под_пайку X5
U 1 1
P 8000 10125
F 0 "X5" H 7850 10300 60  0000 L CNN
F 1 "отверстие_под_пайку" H 8050 10095 60  0001 L CNN
F 2 "N_X:ОтверстиеD1.2" H 8000 10125 60  0001 C CNN
F 3 "" H 8000 10125 60  0001 C CNN
	1    8000 10125
	-1   0    0    -1  
$EndComp
$Comp
L elements:Резистор_0,065Вт R4
U 1 1
P 7550 10125
F 0 "R4" H 7550 10000 60  0000 C CNN
F 1 "Резистор_0,065Вт" H 7550 9975 60  0001 C CNN
F 2 "N_RLC:Резистор_SMD_0603_0,065_Вт" H 7550 10125 60  0001 C CNN
F 3 "" H 7550 10125 60  0001 C CNN
F 4 "R101" H 7550 10125 50  0001 C CNN "УГО"
F 5 "240 Ом" H 7550 10275 50  0000 C CNN "INFO"
	1    7550 10125
	-1   0    0    1   
$EndComp
$Comp
L elements:Резистор_0,065Вт R16
U 1 1
P 7550 10625
F 0 "R16" H 7550 10500 60  0000 C CNN
F 1 "Резистор_0,065Вт" H 7550 10475 60  0001 C CNN
F 2 "N_RLC:Резистор_SMD_0603_0,065_Вт" H 7550 10625 60  0001 C CNN
F 3 "" H 7550 10625 60  0001 C CNN
F 4 "R101" H 7550 10625 50  0001 C CNN "УГО"
F 5 "240 Ом" H 7550 10775 50  0000 C CNN "INFO"
	1    7550 10625
	-1   0    0    1   
$EndComp
Wire Wire Line
	7850 10125 8000 10125
Connection ~ 7750 9500
Wire Wire Line
	7850 10625 8000 10625
$Comp
L elements:отверстие_под_пайку X7
U 1 1
P 8250 10125
F 0 "X7" H 8275 10300 60  0000 L CNN
F 1 "отверстие_под_пайку" H 8300 10095 60  0001 L CNN
F 2 "N_X:ОтверстиеD1.2" H 8250 10125 60  0001 C CNN
F 3 "" H 8250 10125 60  0001 C CNN
	1    8250 10125
	1    0    0    -1  
$EndComp
$Comp
L elements:отверстие_под_пайку X8
U 1 1
P 8500 10125
F 0 "X8" H 8525 10300 60  0000 L CNN
F 1 "отверстие_под_пайку" H 8550 10095 60  0001 L CNN
F 2 "N_X:ОтверстиеD1.2" H 8500 10125 60  0001 C CNN
F 3 "" H 8500 10125 60  0001 C CNN
	1    8500 10125
	1    0    0    -1  
$EndComp
Wire Wire Line
	7000 10625 7250 10625
Wire Wire Line
	7125 10125 7250 10125
Text Label 8450 10125 2    50   ~ 0
GND
Wire Wire Line
	8500 10125 8250 10125
Wire Wire Line
	5950 10000 7125 10000
Wire Wire Line
	7125 10000 7125 10125
Wire Wire Line
	5950 10150 7000 10150
Wire Wire Line
	7000 10150 7000 10625
$EndSCHEMATC
